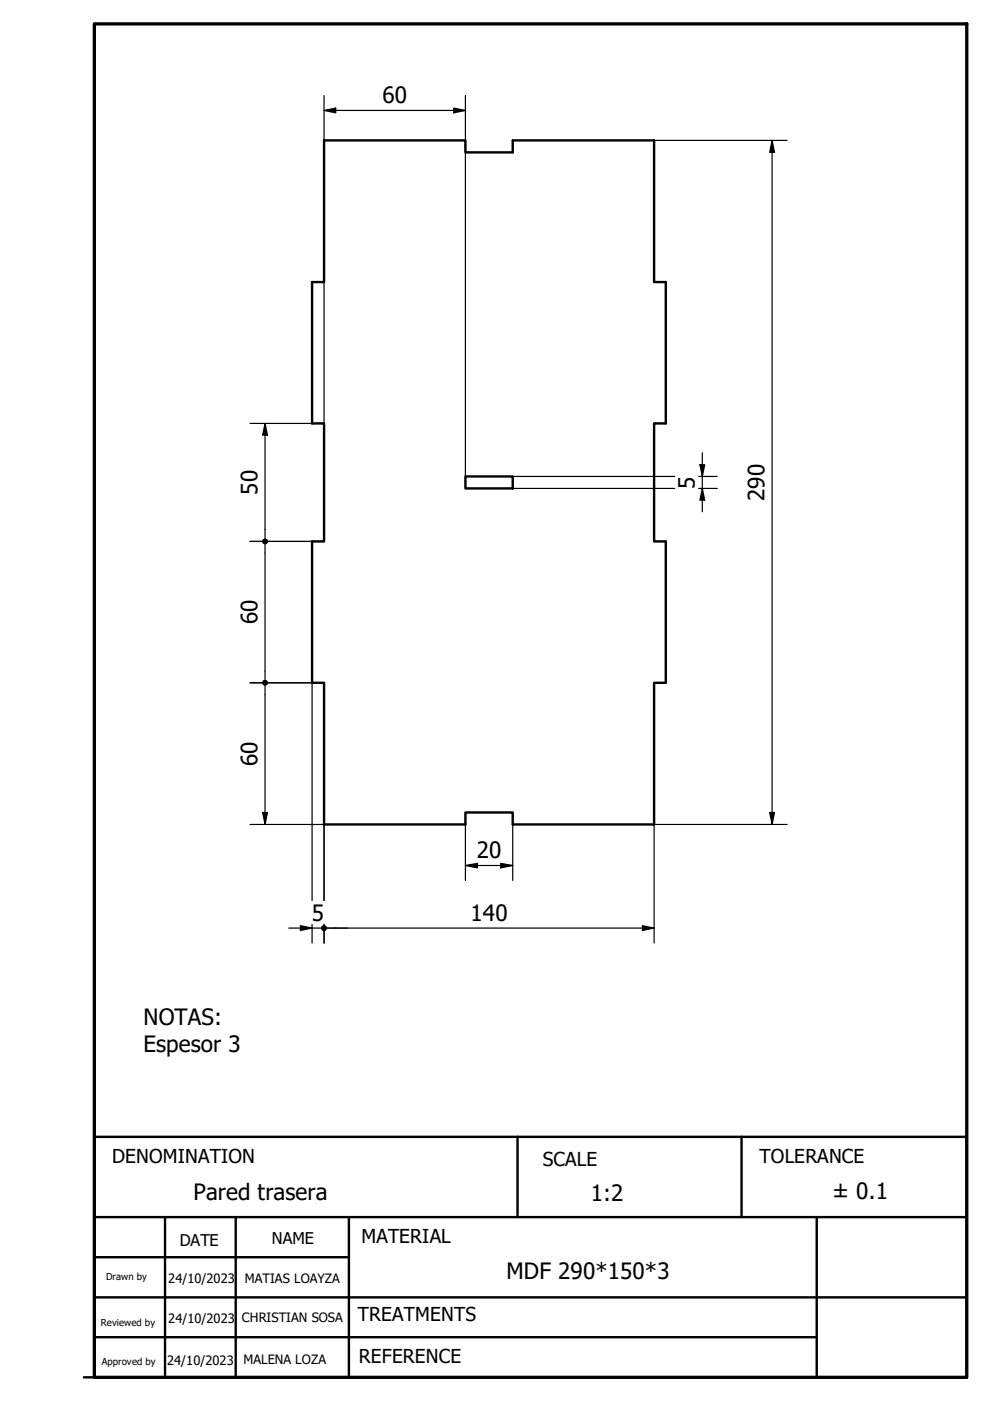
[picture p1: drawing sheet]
<svg xmlns="http://www.w3.org/2000/svg" width="210mm" height="297mm" viewBox="0 0 210 297" stroke-linecap="round" stroke-linejoin="round" font-family="sans-serif">
<!-- layer: Visible (ISO) -->
<path d="M68.7 29.8h30v2.5h10v-2.5h30v30h2.5v30h-2.5v25h2.5v30h-2.5v30h-30v-2.5h-10v2.5h-30v-30h-2.5v-30h2.5v-25h-2.5v-30h2.5zM98.7 101h10v2.6h-10z" fill="none" stroke="#000" stroke-width=".51"/>
<!-- layer: Border (ISO) -->
<path d="M20 5.1h185v286.9h-185z" fill="none" stroke="#000" stroke-width=".7"/>
<!-- layer: Title (ISO) -->
<path d="M20 258h185M35 258v34M50 258v34M74 258v34M109.7 241v17M157.2 241v17M173.2 258v34M20 275.1h185M20 266.6h54M17.8 292h187.2h-185v-51h185v51M20 283.5h153.2" fill="none" stroke="#000" stroke-width=".51"/>
<!-- layer: Dimension (ISO) -->
<g fill="none" stroke="#000" stroke-width=".25">
<path d="M68.7 23.4l2.5-.5v1zM68.7 23.4h30M68.7 20.2v69.6M96.2 22.9l2.5 .5-2.5 .5zM98.7 20.2v80.8M138.7 29.8h28.2M163.7 29.8l.5 2.5h-1zM163.7 29.8v145M53 89.8h13.2M56.2 89.8l.5 2.5h-1zM56.2 89.8v24.4M148.4 98.5h1l-.5 2.5z"/>
<path d="M148.9 96v12.5M53 114.8h13.2M56.2 115.4v28.7M108.7 103.6h34.4M108.7 101h34.4M148.1 103.6h4M148.1 101h4M148.9 103.6l.5 2.4h-1zM53 144.8h13.2v46.1M56.2 145.4v29.4M53 174.8h15.7v16.1M55.7 172.3h1l-.5 2.5z"/>
<path d="M98.7 174.8v11.9M108.7 174.8v11.9M163.2 172.3h1l-.5 2.5zM166.9 174.8h-28.2v25.1M61.2 196.8h7.5M63.7 196.3l2.5 .5-2.5 .5zM66.2 196v3.9M68.7 196v3.9M69.3 196.8h69.4M98.7 183.5l2.5-.4v.9zM98.7 183.5h10M106.2 183.1l2.5 .4-2.5 .5z"/>
<path d="M136.2 196.3l2.5 .5-2.5 .5z"/>
</g>
<g fill="#000">
<path d="M68.7 23.4l2.5-.5v1zM96.2 22.9l2.5 .5-2.5 .5zM163.7 29.8l.5 2.5h-1zM56.2 89.8l.5 2.5h-1zM148.4 98.5h1l-.5 2.5zM148.9 103.6l.5 2.4h-1zM55.7 172.3h1l-.5 2.5zM163.2 172.3h1l-.5 2.5zM63.7 196.3l2.5 .5-2.5 .5zM98.7 183.5l2.5-.4v.9zM106.2 183.1l2.5 .4-2.5 .5zM136.2 196.3l2.5 .5-2.5 .5z"/>
<circle cx="56.2" cy="114.8" r=".63"/>
<circle cx="56.2" cy="144.8" r=".63"/>
<circle cx="68.7" cy="196.8" r=".63"/>
</g>
<g font-size="4.8">
<text x="81.1" y="21.8">60</text>
<text x="54.6" y="104.9" transform="rotate(-90 54.6 104.9)">50</text>
<text x="147.3" y="103.6" transform="rotate(-90 147.3 103.6)">5</text>
<text x="162.1" y="106.2" transform="rotate(-90 162.1 106.2)">290</text>
<text x="54.6" y="132.4" transform="rotate(-90 54.6 132.4)">60</text>
<text x="54.6" y="162.4" transform="rotate(-90 54.6 162.4)">60</text>
<text x="101.1" y="181.9">20</text>
<text x="66.1" y="195.2">5</text>
<text x="99.8" y="195.2">140</text>
<text x="30.4" y="217.2">NOTAS:</text>
<text x="30.4" y="223">Espesor 3</text>
<text x="41" y="254.4">Pared trasera</text>
<text x="125.3" y="254.7">1:2</text>
<text x="176.5" y="254.2">± 0.1</text>
<text x="107.4" y="271.1">MDF 290*150*3</text>
</g>
<g font-size="4.1">
<text x="23.7" y="246.5">DENOMINATION</text>
<text x="115.1" y="247.1">SCALE</text>
<text x="161" y="246.7">TOLERANCE</text>
<text x="76.6" y="263.6">MATERIAL</text>
<text x="75.9" y="280.1">TREATMENTS</text>
<text x="76.1" y="289">REFERENCE</text>
</g>
<g font-size="3.4">
<text x="57.7" y="263.8">NAME</text>
<text x="38.1" y="264.1">DATE</text>
</g>
<g font-size="2.7">
<text x="35.7" y="272">24/10/2023</text>
<text x="51.9" y="272.1">MATIAS LOAYZA</text>
<text x="35.7" y="280.5">24/10/2023</text>
<text x="51.3" y="280.3">CHRISTIAN SOSA</text>
<text x="35.4" y="289.4">24/10/2023</text>
<text x="51.6" y="289.3">MALENA LOZA</text>
</g>
<g font-size="2">
<text x="22.5" y="271.4">Drawn by</text>
<text x="21.4" y="281.2">Reviewed by</text>
<text x="21.6" y="289.5">Approved by</text>
</g>
</svg>
